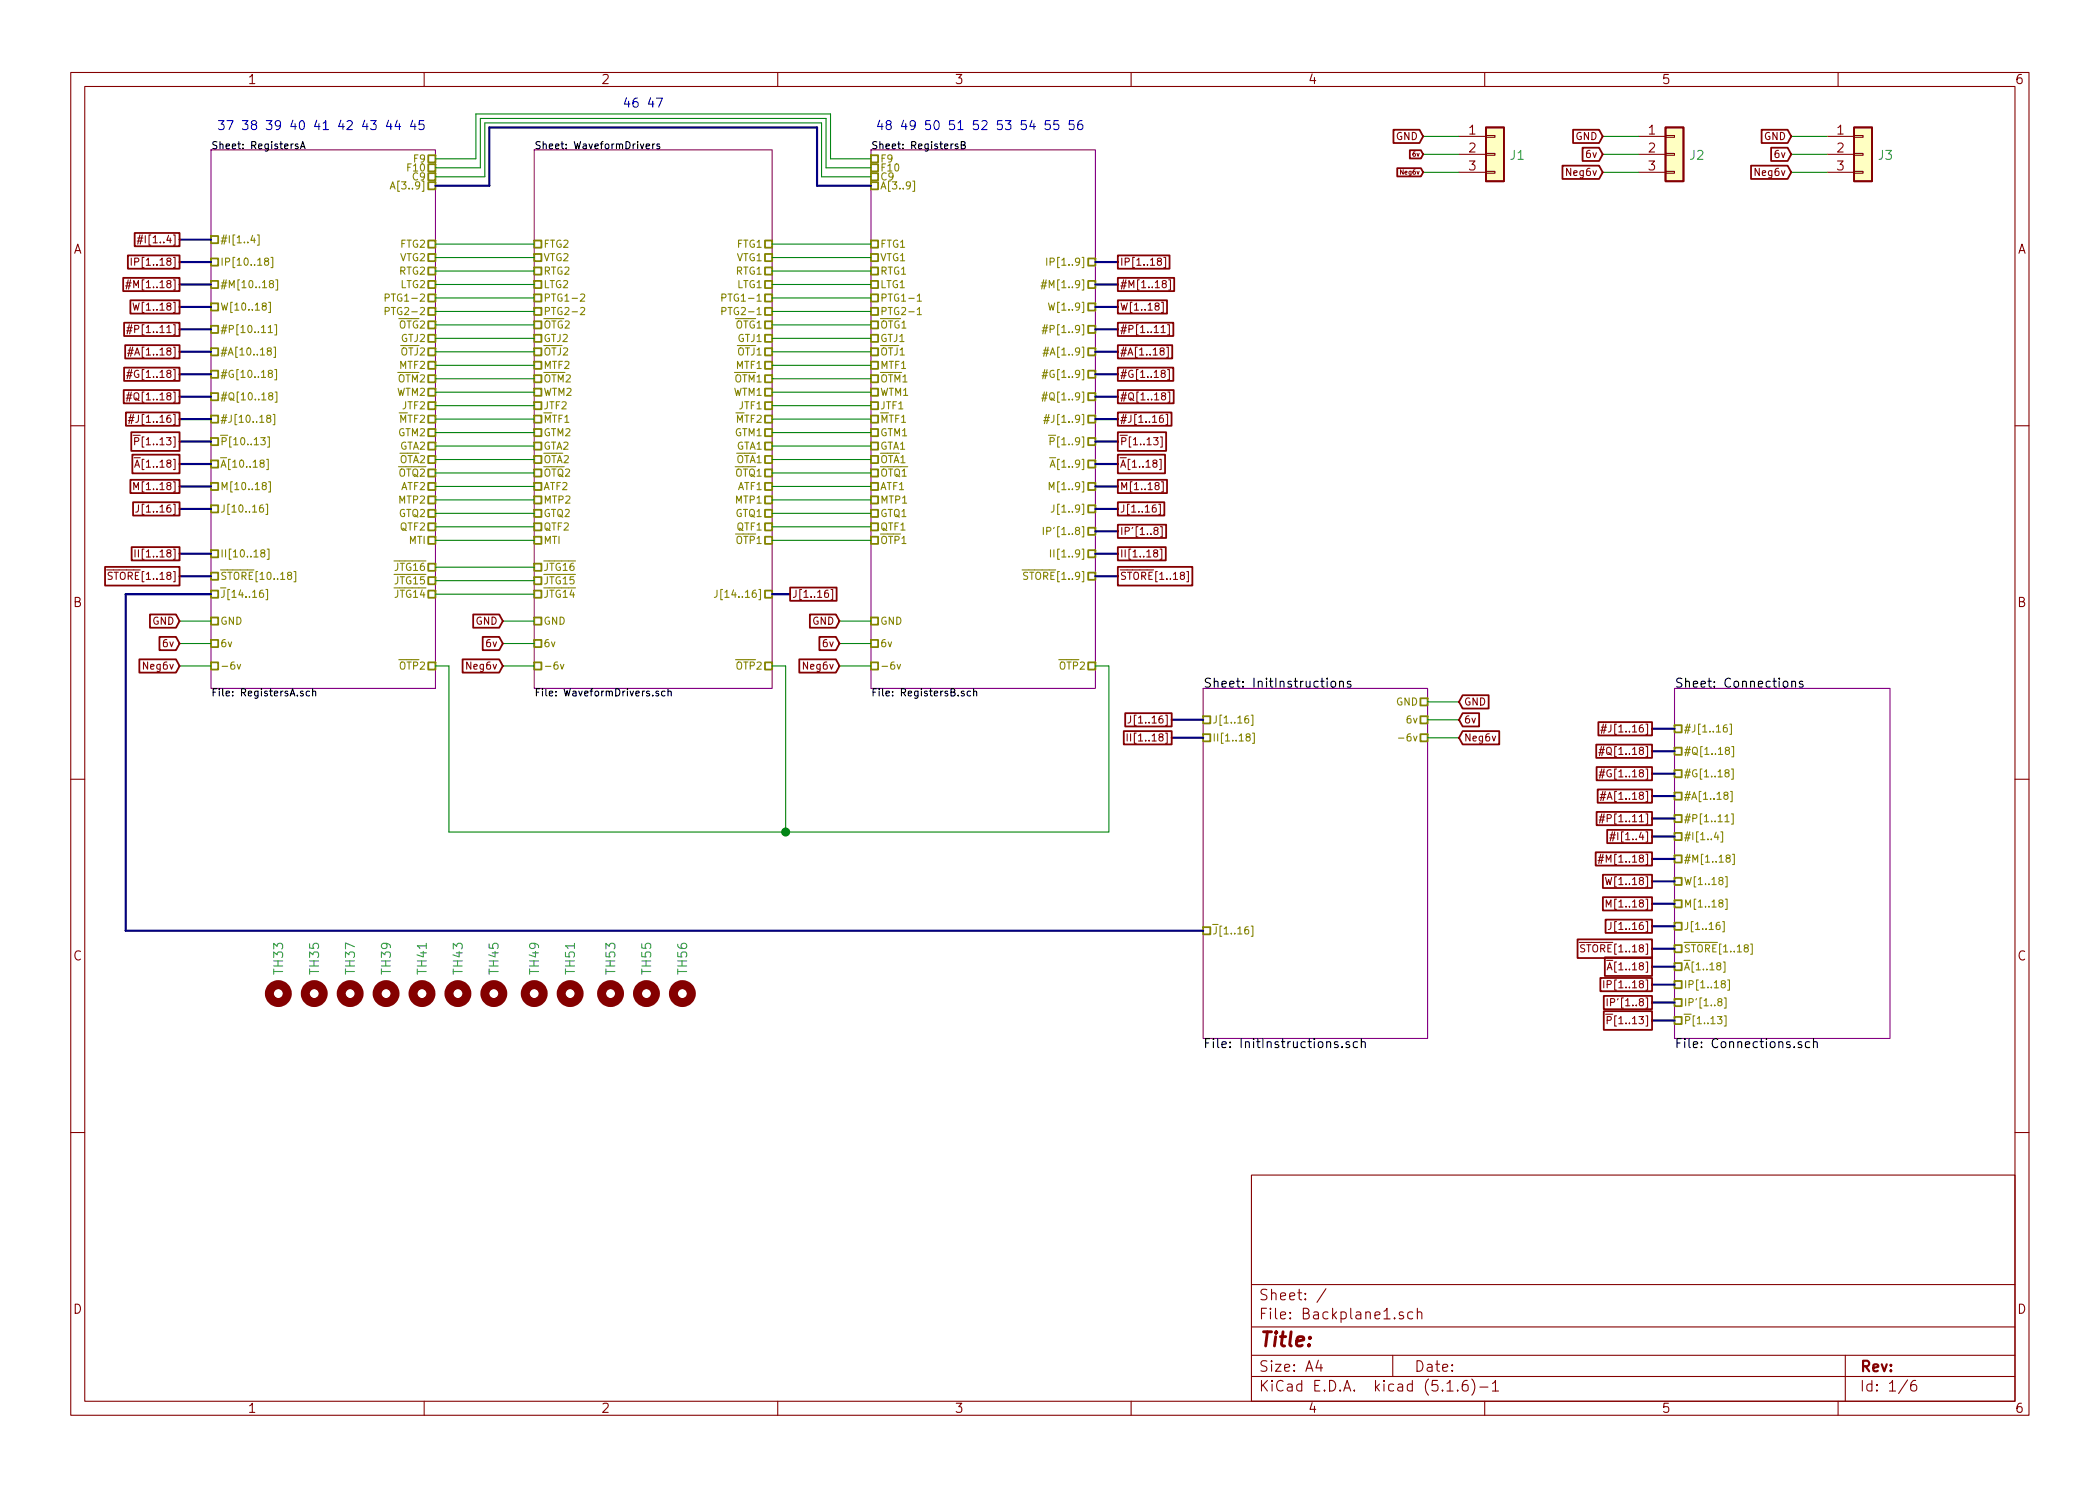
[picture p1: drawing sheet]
EESchema Schematic File Version 4
EELAYER 30 0
EELAYER END
$Descr A4 11693 8268
encoding utf-8
Sheet 1 6
Title ""
Date ""
Rev ""
Comp ""
Comment1 ""
Comment2 ""
Comment3 ""
Comment4 ""
$EndDescr
$Sheet
S 2975 825  1325 3000
U 5C85A916
F0 "WaveformDrivers" 40
F1 "WaveformDrivers.sch" 40
F2 "FTG2" U L 2975 1350 40 
F3 "VTG2" U L 2975 1425 40 
F4 "FTG1" U R 4300 1350 40 
F5 "VTG1" U R 4300 1425 40 
F6 "~JTG14~" U L 2975 3300 40 
F7 "~JTG16~" U L 2975 3150 40 
F8 "~JTG15~" U L 2975 3225 40 
F9 "RTG1" U R 4300 1500 40 
F10 "LTG1" U R 4300 1575 40 
F11 "RTG2" U L 2975 1500 40 
F12 "LTG2" U L 2975 1575 40 
F13 "PTG1-2" U L 2975 1650 40 
F14 "PTG1-1" U R 4300 1650 40 
F15 "PTG2-2" U L 2975 1725 40 
F16 "PTG2-1" U R 4300 1725 40 
F17 "~OTG~1" U R 4300 1800 40 
F18 "~OTG~2" U L 2975 1800 40 
F19 "GTJ2" U L 2975 1875 40 
F20 "GTJ1" U R 4300 1875 40 
F21 "~OTJ~1" U R 4300 1950 40 
F22 "~OTJ~2" U L 2975 1950 40 
F23 "MTF1" U R 4300 2025 40 
F24 "MTF2" U L 2975 2025 40 
F25 "~OTM~1" U R 4300 2100 40 
F26 "~OTM~2" U L 2975 2100 40 
F27 "WTM1" U R 4300 2175 40 
F28 "WTM2" U L 2975 2175 40 
F29 "JTF1" U R 4300 2250 40 
F30 "JTF2" U L 2975 2250 40 
F31 "~M~TF1" U L 2975 2325 40 
F32 "~M~TF2" U R 4300 2325 40 
F33 "GTM1" U R 4300 2400 40 
F34 "GTM2" U L 2975 2400 40 
F35 "GTA1" U R 4300 2475 40 
F36 "GTA2" U L 2975 2475 40 
F37 "~OTA~1" U R 4300 2550 40 
F38 "~OTA~2" U L 2975 2550 40 
F39 "QTF2" U L 2975 2925 40 
F40 "QTF1" U R 4300 2925 40 
F41 "ATF1" U R 4300 2700 40 
F42 "ATF2" U L 2975 2700 40 
F43 "GTQ1" U R 4300 2850 40 
F44 "GTQ2" U L 2975 2850 40 
F45 "MTP1" U R 4300 2775 40 
F46 "MTP2" U L 2975 2775 40 
F47 "MTI" U L 2975 3000 40 
F48 "~OTQ~1" U R 4300 2625 40 
F49 "~OTQ~2" U L 2975 2625 40 
F50 "~OTP~1" U R 4300 3000 40 
F51 "~OTP~2" U R 4300 3700 40 
F52 "J[14..16]" U R 4300 3300 40 
F53 "-6v" U L 2975 3700 40 
F54 "6v" U L 2975 3575 40 
F55 "GND" U L 2975 3450 40 
$EndSheet
Text Notes 2375 725  2    50   ~ 0
37 38 39 40 41 42 43 44 45
Text Notes 3700 600  2    50   ~ 0
46 47
Text Notes 4875 725  0    50   ~ 0
48 49 50 51 52 53 54 55 56
$Comp
L Connector_Generic:Conn_01x03 J1
U 1 1
P 8325 850
F 0 "J1" H 8404 846 50  0000 L CNN
F 1 "~" H 8405 801 50  0000 L CNN
F 2 "ELLIOTT:TerminalBlock_5.08_1x03" H 8325 850 50  0001 C CNN
F 3 "~" H 8325 850 50  0001 C CNN
	1    8325 850 
	1    0    0    -1  
$EndComp
Text GLabel 7925 850  0    40   Input ~ 0
6v
Text GLabel 7925 950  0    40   Input ~ 0
Neg6v
Wire Wire Line
	7925 750  8125 750 
Wire Wire Line
	8125 850  7925 850 
Wire Wire Line
	7925 950  8125 950 
$Comp
L Backplane1-rescue:MountingHole-Mechanical TH33
U 1 1
P 1550 5525
F 0 "TH33" H 1650 5525 50  0000 L CNN
F 1 "~" H 1650 5480 50  0000 L CNN
F 2 "MountingHole:MountingHole_2.7mm" H 1550 5525 50  0001 C CNN
F 3 "~" H 1550 5525 50  0001 C CNN
	1    1550 5525
	0    -1   -1   0   
$EndComp
$Comp
L Backplane1-rescue:MountingHole-Mechanical TH35
U 1 1
P 1750 5525
F 0 "TH35" H 1850 5525 50  0000 L CNN
F 1 "~" H 1850 5480 50  0000 L CNN
F 2 "MountingHole:MountingHole_2.7mm" H 1750 5525 50  0001 C CNN
F 3 "~" H 1750 5525 50  0001 C CNN
	1    1750 5525
	0    -1   -1   0   
$EndComp
$Comp
L Backplane1-rescue:MountingHole-Mechanical TH37
U 1 1
P 1950 5525
F 0 "TH37" H 2050 5525 50  0000 L CNN
F 1 "~" H 2050 5480 50  0000 L CNN
F 2 "MountingHole:MountingHole_2.7mm" H 1950 5525 50  0001 C CNN
F 3 "~" H 1950 5525 50  0001 C CNN
	1    1950 5525
	0    -1   -1   0   
$EndComp
$Comp
L Backplane1-rescue:MountingHole-Mechanical TH39
U 1 1
P 2150 5525
F 0 "TH39" H 2250 5525 50  0000 L CNN
F 1 "~" H 2250 5480 50  0000 L CNN
F 2 "MountingHole:MountingHole_2.7mm" H 2150 5525 50  0001 C CNN
F 3 "~" H 2150 5525 50  0001 C CNN
	1    2150 5525
	0    -1   -1   0   
$EndComp
$Comp
L Backplane1-rescue:MountingHole-Mechanical TH41
U 1 1
P 2350 5525
F 0 "TH41" H 2450 5525 50  0000 L CNN
F 1 "~" H 2450 5480 50  0000 L CNN
F 2 "MountingHole:MountingHole_2.7mm" H 2350 5525 50  0001 C CNN
F 3 "~" H 2350 5525 50  0001 C CNN
	1    2350 5525
	0    -1   -1   0   
$EndComp
$Comp
L Backplane1-rescue:MountingHole-Mechanical TH43
U 1 1
P 2550 5525
F 0 "TH43" H 2650 5525 50  0000 L CNN
F 1 "~" H 2650 5480 50  0000 L CNN
F 2 "MountingHole:MountingHole_2.7mm" H 2550 5525 50  0001 C CNN
F 3 "~" H 2550 5525 50  0001 C CNN
	1    2550 5525
	0    -1   -1   0   
$EndComp
$Comp
L Backplane1-rescue:MountingHole-Mechanical TH45
U 1 1
P 2750 5525
F 0 "TH45" H 2850 5525 50  0000 L CNN
F 1 "~" H 2850 5480 50  0000 L CNN
F 2 "MountingHole:MountingHole_2.7mm" H 2750 5525 50  0001 C CNN
F 3 "~" H 2750 5525 50  0001 C CNN
	1    2750 5525
	0    -1   -1   0   
$EndComp
$Comp
L Connector_Generic:Conn_01x03 J2
U 1 1
P 9325 850
F 0 "J2" H 9404 846 50  0000 L CNN
F 1 "~" H 9405 801 50  0000 L CNN
F 2 "ELLIOTT:TerminalBlock_5.08_1x03" H 9325 850 50  0001 C CNN
F 3 "~" H 9325 850 50  0001 C CNN
	1    9325 850 
	1    0    0    -1  
$EndComp
Text GLabel 8925 750  0    40   Input ~ 0
GND
Text GLabel 8925 850  0    40   Input ~ 0
6v
Text GLabel 8925 950  0    40   Input ~ 0
Neg6v
Wire Wire Line
	8925 750  9125 750 
Wire Wire Line
	9125 850  8925 850 
Wire Wire Line
	8925 950  9125 950 
$Comp
L Connector_Generic:Conn_01x03 J3
U 1 1
P 10375 850
F 0 "J3" H 10454 846 50  0000 L CNN
F 1 "~" H 10455 801 50  0000 L CNN
F 2 "ELLIOTT:TerminalBlock_5.08_1x03" H 10375 850 50  0001 C CNN
F 3 "~" H 10375 850 50  0001 C CNN
	1    10375 850 
	1    0    0    -1  
$EndComp
Text GLabel 9975 750  0    40   Input ~ 0
GND
Text GLabel 9975 850  0    40   Input ~ 0
6v
Text GLabel 9975 950  0    40   Input ~ 0
Neg6v
Wire Wire Line
	9975 750  10175 750 
Wire Wire Line
	10175 850  9975 850 
Wire Wire Line
	9975 950  10175 950 
$Sheet
S 4850 825  1250 3000
U 5C5C500B
F0 "RegistersB" 40
F1 "RegistersB.sch" 40
F2 "~A~[1..9]" U R 6100 2575 40 
F3 "F10" U L 4850 925 40 
F4 "F9" U L 4850 875 40 
F5 "C9" U L 4850 975 40 
F6 "#Q[1..9]" U R 6100 2200 40 
F7 "#G[1..9]" U R 6100 2075 40 
F8 "#A[1..9]" U R 6100 1950 40 
F9 "6v" U L 4850 3575 40 
F10 "GND" U L 4850 3450 40 
F11 "~STORE~[1..9]" U R 6100 3200 40 
F12 "VTG1" U L 4850 1425 40 
F13 "FTG1" U L 4850 1350 40 
F14 "II[1..9]" U R 6100 3075 40 
F15 "RTG1" U L 4850 1500 40 
F16 "LTG1" U L 4850 1575 40 
F17 "IP[1..9]" U R 6100 1450 40 
F18 "PTG1-1" U L 4850 1650 40 
F19 "IP'[1..8]" U R 6100 2950 40 
F20 "A[3..9]" U L 4850 1025 40 
F21 "PTG2-1" U L 4850 1725 40 
F22 "~OTG~1" U L 4850 1800 40 
F23 "GTJ1" U L 4850 1875 40 
F24 "~OTJ~1" U L 4850 1950 40 
F25 "MTF1" U L 4850 2025 40 
F26 "WTM1" U L 4850 2175 40 
F27 "~OTM~1" U L 4850 2100 40 
F28 "JTF1" U L 4850 2250 40 
F29 "~M~TF1" U L 4850 2325 40 
F30 "GTM1" U L 4850 2400 40 
F31 "GTA1" U L 4850 2475 40 
F32 "~OTA~1" U L 4850 2550 40 
F33 "~OTQ1~" U L 4850 2625 40 
F34 "ATF1" U L 4850 2700 40 
F35 "QTF1" U L 4850 2925 40 
F36 "GTQ1" U L 4850 2850 40 
F37 "#J[1..9]" U R 6100 2325 40 
F38 "MTP1" U L 4850 2775 40 
F39 "~OTP~1" U L 4850 3000 40 
F40 "~OTP~2" U R 6100 3700 40 
F41 "J[1..9]" U R 6100 2825 40 
F42 "M[1..9]" U R 6100 2700 40 
F43 "#M[1..9]" U R 6100 1575 40 
F44 "#P[1..9]" U R 6100 1825 40 
F45 "W[1..9]" U R 6100 1700 40 
F46 "~P~[1..9]" U R 6100 2450 40 
F47 "-6v" U L 4850 3700 40 
$EndSheet
Text GLabel 1000 3450 0    40   Input ~ 0
GND
Wire Wire Line
	1000 3450 1175 3450
Text GLabel 7925 750  0    40   Input ~ 0
GND
$Sheet
S 9325 3825 1200 1950
U 5F060A9A
F0 "Connections" 50
F1 "Connections.sch" 50
F2 "~A~[1..18]" U L 9325 5375 40 
F3 "#Q[1..18]" U L 9325 4175 40 
F4 "#G[1..18]" U L 9325 4300 40 
F5 "#A[1..18]" U L 9325 4425 40 
F6 "~STORE~[1..18]" U L 9325 5275 40 
F7 "#I[1..4]" U L 9325 4650 40 
F8 "#P[1..11]" U L 9325 4550 40 
F9 "#J[1..16]" U L 9325 4050 40 
F10 "#M[1..18]" U L 9325 4775 40 
F11 "IP[1..18]" U L 9325 5475 40 
F12 "IP'[1..8]" U L 9325 5575 40 
F13 "M[1..18]" U L 9325 5025 40 
F14 "J[1..16]" U L 9325 5150 40 
F15 "W[1..18]" U L 9325 4900 40 
F16 "~P~[1..13]" U L 9325 5675 40 
$EndSheet
Wire Bus Line
	6100 2075 6225 2075
Wire Bus Line
	9200 4300 9325 4300
Text GLabel 6225 2075 2    40   UnSpc ~ 0
#G[1..18]
Text GLabel 9200 4300 0    40   UnSpc ~ 0
#G[1..18]
Text GLabel 6225 1950 2    40   UnSpc ~ 0
#A[1..18]
Wire Bus Line
	6225 1950 6100 1950
Text GLabel 6225 2575 2    40   UnSpc ~ 0
~A~[1..18]
Wire Bus Line
	6100 2575 6225 2575
Text GLabel 1000 2575 0    40   UnSpc ~ 0
~A~[1..18]
Text GLabel 9200 5375 0    40   UnSpc ~ 0
~A~[1..18]
Text GLabel 9200 4425 0    40   UnSpc ~ 0
#A[1..18]
Wire Bus Line
	9200 4425 9325 4425
Wire Bus Line
	9200 5375 9325 5375
Text GLabel 1000 2075 0    40   UnSpc ~ 0
#G[1..18]
Text GLabel 1000 1950 0    40   UnSpc ~ 0
#A[1..18]
Text GLabel 6225 2200 2    40   UnSpc ~ 0
#Q[1..18]
Text GLabel 1000 2200 0    40   UnSpc ~ 0
#Q[1..18]
Text GLabel 9200 4175 0    40   UnSpc ~ 0
#Q[1..18]
Wire Bus Line
	9200 4175 9325 4175
Wire Bus Line
	6100 2200 6225 2200
Text GLabel 1000 3575 0    40   Input ~ 0
6v
Wire Wire Line
	1000 3575 1175 3575
$Sheet
S 6700 3825 1250 1950
U 60C8CC23
F0 "InitInstructions" 50
F1 "InitInstructions.sch" 50
F2 "GND" U R 7950 3900 40 
F3 "6v" U R 7950 4000 40 
F4 "II[1..18]" U L 6700 4100 40 
F5 "-6v" U R 7950 4100 40 
F6 "~J~[1..16]" U L 6700 5175 40 
F7 "J[1..16]" U L 6700 4000 40 
$EndSheet
Text GLabel 1000 3700 0    40   Input ~ 0
Neg6v
Wire Wire Line
	1000 3700 1175 3700
Wire Bus Line
	1000 1950 1175 1950
Wire Bus Line
	1000 2075 1175 2075
Wire Bus Line
	1000 2575 1175 2575
Wire Bus Line
	1000 2200 1175 2200
Wire Wire Line
	4625 875  4625 625 
Wire Wire Line
	4625 625  2650 625 
Wire Wire Line
	2650 625  2650 875 
Wire Wire Line
	2650 875  2425 875 
Wire Wire Line
	4600 650  2675 650 
Wire Wire Line
	2700 675  4575 675 
Text GLabel 9200 5275 0    40   UnSpc ~ 0
~STORE~[1..18]
Wire Bus Line
	9200 5275 9325 5275
Text GLabel 1000 3200 0    40   UnSpc ~ 0
~STORE~[1..18]
Wire Bus Line
	1000 3200 1175 3200
Text GLabel 9200 4050 0    40   UnSpc ~ 0
#J[1..16]
Text GLabel 1000 1825 0    40   UnSpc ~ 0
#P[1..11]
Wire Bus Line
	1000 2325 1175 2325
Wire Bus Line
	1000 1825 1175 1825
Text GLabel 1000 1325 0    40   UnSpc ~ 0
#I[1..4]
Wire Bus Line
	1000 1325 1175 1325
Text GLabel 6225 3200 2    40   UnSpc ~ 0
~STORE~[1..18]
Wire Bus Line
	6225 3200 6100 3200
Text GLabel 9200 4650 0    40   UnSpc ~ 0
#I[1..4]
Wire Bus Line
	9325 4650 9200 4650
Text GLabel 9200 4550 0    40   UnSpc ~ 0
#P[1..11]
Wire Bus Line
	9200 4550 9325 4550
Wire Bus Line
	9325 4050 9200 4050
Text GLabel 1000 2325 0    40   UnSpc ~ 0
#J[1..16]
Text GLabel 1000 1575 0    40   UnSpc ~ 0
#M[1..18]
Wire Bus Line
	1000 1575 1175 1575
Text GLabel 9200 4775 0    40   UnSpc ~ 0
#M[1..18]
Wire Bus Line
	9200 4775 9325 4775
Wire Bus Line
	1175 3075 1000 3075
Text GLabel 6225 1450 2    40   UnSpc ~ 0
IP[1..18]
Wire Bus Line
	6100 1450 6225 1450
Text GLabel 1000 1450 0    40   UnSpc ~ 0
IP[1..18]
Wire Bus Line
	1000 1450 1175 1450
Text GLabel 9200 5475 0    40   UnSpc ~ 0
IP[1..18]
Wire Bus Line
	9200 5475 9325 5475
Wire Wire Line
	4600 650  4600 925 
Wire Wire Line
	4575 675  4575 975 
Wire Wire Line
	2675 650  2675 925 
Wire Wire Line
	2675 925  2425 925 
Wire Wire Line
	2700 675  2700 975 
Wire Wire Line
	2700 975  2425 975 
Wire Bus Line
	2425 1025 2725 1025
Wire Bus Line
	2725 1025 2725 700 
Wire Bus Line
	2725 700  4550 700 
Wire Bus Line
	4550 700  4550 1025
Text GLabel 6225 2950 2    40   UnSpc ~ 0
IP'[1..8]
Text GLabel 9200 5575 0    40   UnSpc ~ 0
IP'[1..8]
Wire Bus Line
	9325 5575 9200 5575
Wire Wire Line
	2425 1350 2975 1350
Wire Wire Line
	2425 1425 2975 1425
Wire Wire Line
	2425 1500 2975 1500
Wire Wire Line
	2425 1575 2975 1575
Wire Wire Line
	2425 1650 2975 1650
Wire Wire Line
	2425 1725 2975 1725
Wire Wire Line
	2425 1800 2975 1800
Wire Wire Line
	2425 1875 2975 1875
Wire Wire Line
	2425 1950 2975 1950
Wire Wire Line
	2425 2025 2975 2025
Wire Wire Line
	2425 2700 2975 2700
Wire Wire Line
	2425 2625 2975 2625
Wire Wire Line
	2425 2550 2975 2550
Wire Wire Line
	2425 2100 2975 2100
Wire Wire Line
	2425 2175 2975 2175
Wire Wire Line
	2425 2250 2975 2250
Wire Wire Line
	2425 2400 2975 2400
Wire Wire Line
	2425 3150 2975 3150
Wire Wire Line
	2425 3225 2975 3225
Wire Wire Line
	2425 3300 2975 3300
Wire Wire Line
	4625 875  4850 875 
Wire Wire Line
	4850 925  4600 925 
Wire Wire Line
	4575 975  4850 975 
Wire Bus Line
	4550 1025 4850 1025
Wire Wire Line
	4300 1350 4850 1350
Wire Wire Line
	4850 1425 4300 1425
Wire Wire Line
	4300 1800 4850 1800
Wire Wire Line
	4850 1725 4300 1725
Wire Wire Line
	4300 1650 4850 1650
Wire Wire Line
	4850 1500 4300 1500
Wire Wire Line
	4300 1575 4850 1575
Wire Wire Line
	4850 2175 4300 2175
Wire Wire Line
	4300 2100 4850 2100
Wire Wire Line
	4850 2025 4300 2025
Wire Wire Line
	4300 1950 4850 1950
Wire Wire Line
	4850 1875 4300 1875
Wire Wire Line
	4300 2250 4850 2250
Wire Wire Line
	4850 2325 4300 2325
Wire Wire Line
	4300 2400 4850 2400
Wire Wire Line
	4850 2475 4300 2475
Wire Wire Line
	4300 2550 4850 2550
Wire Wire Line
	2975 2850 2425 2850
Wire Wire Line
	2425 2475 2975 2475
Wire Wire Line
	2425 2925 2975 2925
Wire Wire Line
	4850 2925 4300 2925
Wire Wire Line
	4300 2700 4850 2700
Wire Wire Line
	4300 2850 4850 2850
Text GLabel 6225 2325 2    40   UnSpc ~ 0
#J[1..16]
Wire Bus Line
	6225 2325 6100 2325
Wire Wire Line
	4300 2775 4850 2775
Wire Wire Line
	2425 3000 2975 3000
Wire Wire Line
	4300 2625 4850 2625
Wire Wire Line
	2975 2325 2425 2325
Wire Wire Line
	4850 3000 4300 3000
Text GLabel 4400 3300 2    40   UnSpc ~ 0
J[1..16]
Text GLabel 9200 5150 0    40   UnSpc ~ 0
J[1..16]
Text GLabel 6525 4000 0    40   UnSpc ~ 0
J[1..16]
Wire Bus Line
	6525 4000 6700 4000
Text GLabel 6225 3075 2    40   UnSpc ~ 0
II[1..18]
Text GLabel 1000 3075 0    40   UnSpc ~ 0
II[1..18]
Text GLabel 6525 4100 0    40   UnSpc ~ 0
II[1..18]
Wire Bus Line
	6700 4100 6525 4100
Text GLabel 1000 2825 0    40   UnSpc ~ 0
J[1..16]
Wire Bus Line
	1175 2825 1000 2825
Text GLabel 1000 2700 0    40   UnSpc ~ 0
M[1..18]
Wire Bus Line
	1000 2700 1175 2700
Text GLabel 9200 5025 0    40   UnSpc ~ 0
M[1..18]
Wire Bus Line
	9200 5025 9325 5025
Wire Bus Line
	9200 5150 9325 5150
Text GLabel 6225 2700 2    40   UnSpc ~ 0
M[1..18]
Text GLabel 6225 1575 2    40   UnSpc ~ 0
#M[1..18]
Wire Bus Line
	6225 1825 6100 1825
Text GLabel 6225 1825 2    40   UnSpc ~ 0
#P[1..11]
Text GLabel 6225 1700 2    40   UnSpc ~ 0
W[1..18]
Wire Bus Line
	6225 1700 6100 1700
Text GLabel 9200 4900 0    40   UnSpc ~ 0
W[1..18]
Text GLabel 1000 1700 0    40   UnSpc ~ 0
W[1..18]
Wire Bus Line
	1175 1700 1000 1700
Wire Bus Line
	9200 4900 9325 4900
$Comp
L Backplane1-rescue:MountingHole-Mechanical TH49
U 1 1
P 2975 5525
F 0 "TH49" H 3075 5525 50  0000 L CNN
F 1 "~" H 3075 5480 50  0000 L CNN
F 2 "MountingHole:MountingHole_2.7mm" H 2975 5525 50  0001 C CNN
F 3 "~" H 2975 5525 50  0001 C CNN
	1    2975 5525
	0    -1   -1   0   
$EndComp
$Comp
L Backplane1-rescue:MountingHole-Mechanical TH51
U 1 1
P 3175 5525
F 0 "TH51" H 3275 5525 50  0000 L CNN
F 1 "~" H 3275 5480 50  0000 L CNN
F 2 "MountingHole:MountingHole_2.7mm" H 3175 5525 50  0001 C CNN
F 3 "~" H 3175 5525 50  0001 C CNN
	1    3175 5525
	0    -1   -1   0   
$EndComp
$Comp
L Backplane1-rescue:MountingHole-Mechanical TH53
U 1 1
P 3400 5525
F 0 "TH53" H 3500 5525 50  0000 L CNN
F 1 "~" H 3500 5480 50  0000 L CNN
F 2 "MountingHole:MountingHole_2.7mm" H 3400 5525 50  0001 C CNN
F 3 "~" H 3400 5525 50  0001 C CNN
	1    3400 5525
	0    -1   -1   0   
$EndComp
$Comp
L Backplane1-rescue:MountingHole-Mechanical TH55
U 1 1
P 3600 5525
F 0 "TH55" H 3700 5525 50  0000 L CNN
F 1 "~" H 3700 5480 50  0000 L CNN
F 2 "MountingHole:MountingHole_2.7mm" H 3600 5525 50  0001 C CNN
F 3 "~" H 3600 5525 50  0001 C CNN
	1    3600 5525
	0    -1   -1   0   
$EndComp
$Comp
L Backplane1-rescue:MountingHole-Mechanical TH56
U 1 1
P 3800 5525
F 0 "TH56" H 3900 5525 50  0000 L CNN
F 1 "~" H 3900 5480 50  0000 L CNN
F 2 "MountingHole:MountingHole_2.7mm" H 3800 5525 50  0001 C CNN
F 3 "~" H 3800 5525 50  0001 C CNN
	1    3800 5525
	0    -1   -1   0   
$EndComp
Text GLabel 1000 2450 0    40   UnSpc ~ 0
~P~[1..13]
Wire Bus Line
	1000 2450 1175 2450
Text GLabel 6225 2450 2    40   UnSpc ~ 0
~P~[1..13]
Wire Bus Line
	6225 2450 6100 2450
Text GLabel 9200 5675 0    40   UnSpc ~ 0
~P~[1..13]
Wire Bus Line
	9200 5675 9325 5675
Text GLabel 8125 3900 2    40   Input ~ 0
GND
Wire Wire Line
	8125 3900 7950 3900
Text GLabel 8125 4000 2    40   Input ~ 0
6v
Wire Wire Line
	8125 4000 7950 4000
Text GLabel 8125 4100 2    40   Input ~ 0
Neg6v
Wire Wire Line
	8125 4100 7950 4100
Wire Bus Line
	700  5175 700  3300
Wire Bus Line
	700  3300 1175 3300
Wire Bus Line
	700  5175 6700 5175
Text GLabel 2800 3450 0    40   Input ~ 0
GND
Wire Wire Line
	2800 3450 2975 3450
Text GLabel 2800 3575 0    40   Input ~ 0
6v
Wire Wire Line
	2800 3575 2975 3575
Text GLabel 2800 3700 0    40   Input ~ 0
Neg6v
Wire Wire Line
	2800 3700 2975 3700
Text GLabel 4675 3450 0    40   Input ~ 0
GND
Wire Wire Line
	4675 3450 4850 3450
Text GLabel 4675 3575 0    40   Input ~ 0
6v
Wire Wire Line
	4675 3575 4850 3575
Text GLabel 4675 3700 0    40   Input ~ 0
Neg6v
Wire Wire Line
	4675 3700 4850 3700
Wire Wire Line
	2425 3700 2500 3700
Wire Wire Line
	2500 3700 2500 4625
Wire Wire Line
	2500 4625 4375 4625
Wire Wire Line
	6175 4625 6175 3700
Wire Wire Line
	6175 3700 6100 3700
Wire Wire Line
	4300 3700 4375 3700
Wire Wire Line
	4375 3700 4375 4625
Connection ~ 4375 4625
Wire Wire Line
	4375 4625 6175 4625
$Sheet
S 1175 825  1250 3000
U 5C8595BD
F0 "RegistersA" 40
F1 "RegistersA.sch" 40
F2 "~A~[10..18]" U L 1175 2575 40 
F3 "GND" U L 1175 3450 40 
F4 "F9" U R 2425 875 40 
F5 "C9" U R 2425 975 40 
F6 "F10" U R 2425 925 40 
F7 "#G[10..18]" U L 1175 2075 40 
F8 "#Q[10..18]" U L 1175 2200 40 
F9 "#A[10..18]" U L 1175 1950 40 
F10 "6v" U L 1175 3575 40 
F11 "-6v" U L 1175 3700 40 
F12 "~STORE~[10..18]" U L 1175 3200 40 
F13 "#J[10..18]" U L 1175 2325 40 
F14 "#I[1..4]" U L 1175 1325 40 
F15 "#P[10..11]" U L 1175 1825 40 
F16 "FTG2" U R 2425 1350 40 
F17 "#M[10..18]" U L 1175 1575 40 
F18 "VTG2" U R 2425 1425 40 
F19 "II[10..18]" U L 1175 3075 40 
F20 "~JTG14~" U R 2425 3300 40 
F21 "~JTG15~" U R 2425 3225 40 
F22 "~JTG16~" U R 2425 3150 40 
F23 "RTG2" U R 2425 1500 40 
F24 "LTG2" U R 2425 1575 40 
F25 "IP[10..18]" U L 1175 1450 40 
F26 "PTG1-2" U R 2425 1650 40 
F27 "A[3..9]" U R 2425 1025 40 
F28 "PTG2-2" U R 2425 1725 40 
F29 "~OTG~2" U R 2425 1800 40 
F30 "GTJ2" U R 2425 1875 40 
F31 "~OTJ~2" U R 2425 1950 40 
F32 "MTF2" U R 2425 2025 40 
F33 "~OTM~2" U R 2425 2100 40 
F34 "WTM2" U R 2425 2175 40 
F35 "JTF2" U R 2425 2250 40 
F36 "~M~TF2" U R 2425 2325 40 
F37 "GTM2" U R 2425 2400 40 
F38 "GTA2" U R 2425 2475 40 
F39 "~OTA~2" U R 2425 2550 40 
F40 "~OTQ2~" U R 2425 2625 40 
F41 "ATF2" U R 2425 2700 40 
F42 "GTQ2" U R 2425 2850 40 
F43 "QTF2" U R 2425 2925 40 
F44 "MTI" U R 2425 3000 40 
F45 "MTP2" U R 2425 2775 40 
F46 "~OTP~2" U R 2425 3700 40 
F47 "~J~[14..16]" U L 1175 3300 40 
F48 "J[10..16]" U L 1175 2825 40 
F49 "M[10..18]" U L 1175 2700 40 
F50 "W[10..18]" U L 1175 1700 40 
F51 "~P~[10..13]" U L 1175 2450 40 
$EndSheet
Text GLabel 6225 2825 2    40   UnSpc ~ 0
J[1..16]
Wire Bus Line
	6225 2825 6100 2825
Wire Bus Line
	6225 2950 6100 2950
Wire Bus Line
	6100 3075 6225 3075
Wire Bus Line
	6225 2700 6100 2700
Wire Bus Line
	6225 1575 6100 1575
Wire Bus Line
	4400 3300 4300 3300
Wire Wire Line
	2425 2775 2975 2775
$EndSCHEMATC
